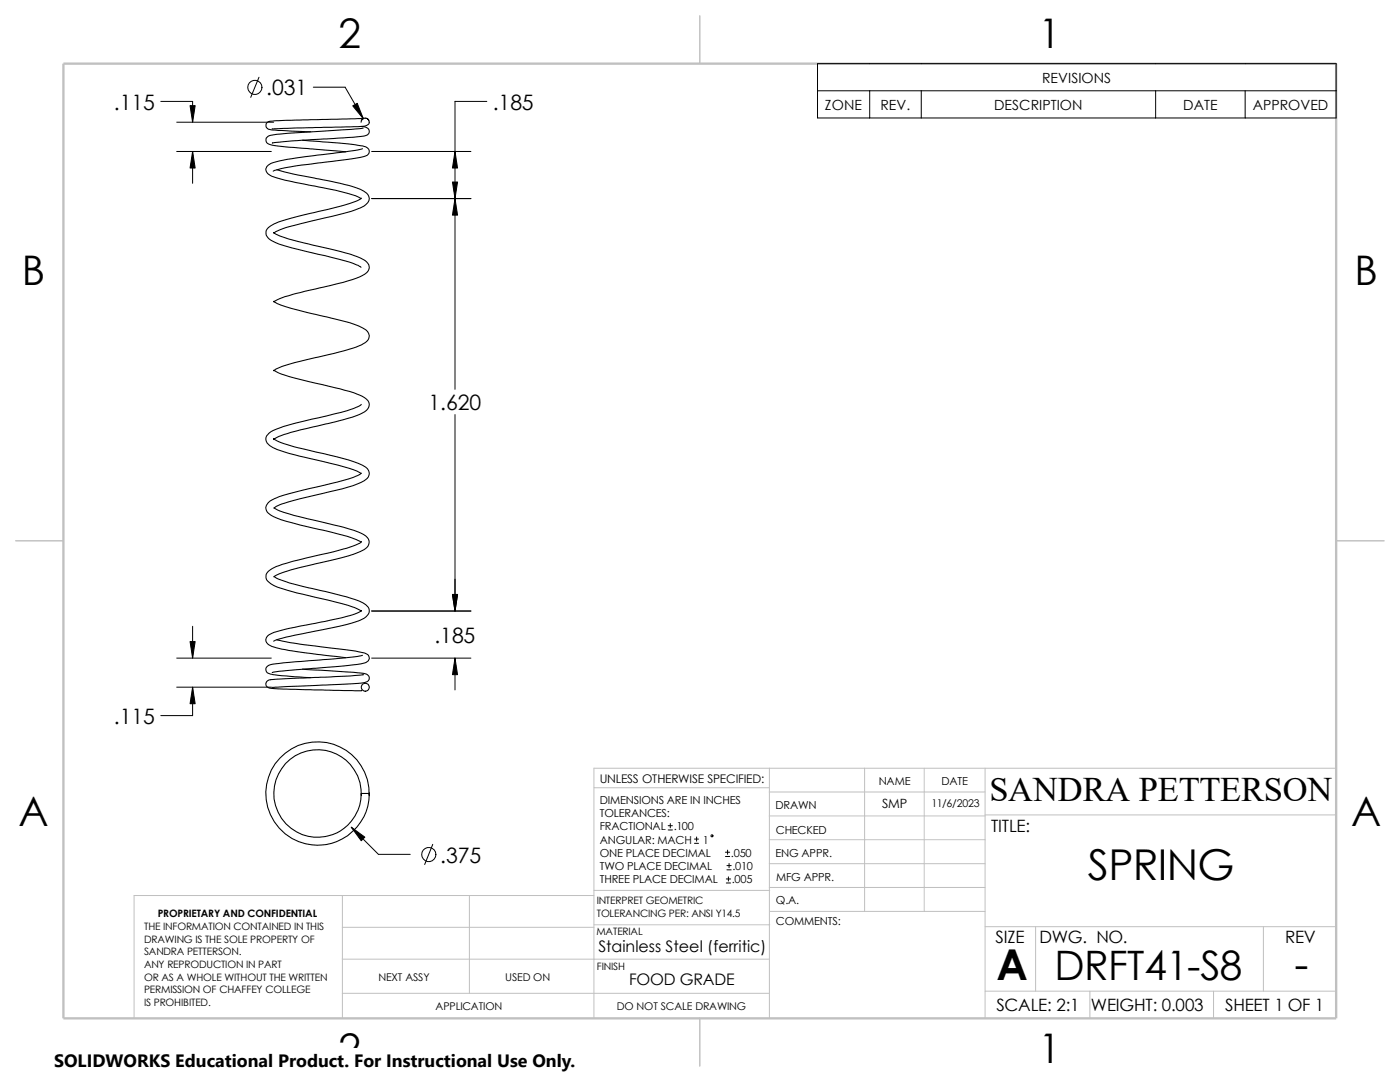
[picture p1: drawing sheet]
<svg xmlns="http://www.w3.org/2000/svg" width="279mm" height="216mm" viewBox="0 0 279 216" stroke-linecap="round" stroke-linejoin="round" font-family="sans-serif">
<g fill="none" stroke="#c0c0c0" stroke-width=".2">
<path d="M118.5 157.2h35M153.5 153.3v49.9M153.5 158h43.1M172.6 153.3v28.6M184.4 153.3v28.6M196.6 153.3v49.9M266.7 153.3h-148.2v49.9M68.3 178.7v24.5M93.7 178.7v19.5M118.5 178.7h-91.7v24.5M118.5 177.7h35.1M153.5 167.6h43.1"/>
<path d="M153.5 162.8h43.1M153.5 172.3h43.1M153.5 177.1h43.1M196.6 162.6h70.1M68.3 198.2h85.2M68.3 191.4h85.2M68.3 185h50.2M118.5 184.5h35.1M153.6 181.9h43M196.6 197.8h70.1M196.6 184.9h70.1M206.7 184.9v12.9"/>
<path d="M217.5 197.8v5.4M242.2 197.8v5.4M252.1 184.9v12.9"/>
</g>
<path d="M139.7 3.1v9.6M3.1 107.9h9.6M266.7 107.9h9.5M139.7 203.2v9.5" fill="none" stroke="#c0c0c0" stroke-width=".21"/>
<path d="M12.7 12.7h254v190.5h-254z" fill="none" stroke="#c0c0c0" stroke-width=".47"/>
<g fill="none" stroke="#000" stroke-width=".21">
<path d="M55.2 33.9l4.3 1a91.7 91.7 0 0 1 12.4 2.9 2.25 2.25 0 0 1 1.8 1.9 2.99 2.99 0 0 1-2.2 2 134.2 134.2 0 0 1-12.4 3.2 11.3 11.3 0 0 0-4.4 1.6v-.1a8.2 8.2 0 0 0 3.6 1.5l7.5 1.8a20.6 20.6 0 0 1 7.4 2.5 1.43 1.43 0 0 1-.4 2.5 35 35 0 0 1-9 2.7l-5.8 1.5a9.5 9.5 0 0 0-3.3 1.3 36 36 0 0 0 9 2.7l.7 .2a38.1 38.1 0 0 1 8 2.3 1.57 1.57 0 0 1 .8 2.7 13.6 13.6 0 0 1-5.5 2.1l-5.9 1.4a23.8 23.8 0 0 0-7.1 2.3 9.1 9.1 0 0 0 3 1.2l5.2 1.4a53.6 53.6 0 0 1 9.4 2.6l.4 .2a1.63 1.63 0 0 1 1 1.7 1.63 1.63 0 0 1-1.4 1.4l-.5 .3a134.6 134.6 0 0 1-13.8 3.6 8.8 8.8 0 0 0-3.4 1.4l.1-.1a15.6 15.6 0 0 0 5.8 2l1.1 .2a64.9 64.9 0 0 1 10.7 3 1.69 1.69 0 0 1 1.2 2.4 7.9 7.9 0 0 1-4 2l-6.6 1.6a30.4 30.4 0 0 0-8 2.4l-.2 .2M60.4 28h.4a94.9 94.9 0 0 1 12.2 1.3 1 1 0 0 1 .7 1.1 1 1 0 0 1-1.1 .8l-6.4 1a69.9 69.9 0 0 0-11.4 1.8l-.3 .2M72.1 24.4l.1-.5 .2-.2 .5-.2 .7 .4 .1 .5a1.42 1.42 0 0 1-1.6 .8l-17.8 .5M72.1 25.2a1.25 1.25 0 0 1 1.6 1.3l-.4 .4a35.2 35.2 0 0 1-7.6 .8h-.6a89.5 89.5 0 0 0-10.7 .9v-.1M72.1 39.5a7.4 7.4 0 0 1-3.4 1.4l-6.6 1.6a48.1 48.1 0 0 0-7.4 2.2 2.36 2.36 0 0 0-1.6 1.6 1.84 1.84 0 0 0 1.3 1.8 48.9 48.9 0 0 0 10.5 2.9 35.1 35.1 0 0 1 6.6 2l.6 .3M72.3 23.7l-18 .5a.95 .95 0 0 0-.9 .3 .95 .95 0 0 0-.2 1l.2 .2a8.1 8.1 0 0 0 3.5 .4l5.1 .2M72.3 29.7a91.9 91.9 0 0 1-11.2 1.5l-2.8 .5a12.4 12.4 0 0 0-4.8 1.3 1.19 1.19 0 0 0-.4 1.2 1.19 1.19 0 0 0 .9 .9 79 79 0 0 0 11.5 2.6 20.7 20.7 0 0 1 6.5 1.9M72.5 25.6l-12.1 .8a37.9 37.9 0 0 0-6.8 .7 .99 .99 0 0 0-.4 1.2 .99 .99 0 0 0 1.1 .7l3.4 .4 11.3 .9M72.1 80.7a12.2 12.2 0 0 1-5.4 1.9l-5.5 1.3a22 22 0 0 0-7.5 2.5 1.43 1.43 0 0 0 .1 2.5 21.4 21.4 0 0 0 6.9 2.3l1.1 .3a47.6 47.6 0 0 1 10 2.8l.3 .2M72.1 94.4a8.6 8.6 0 0 1-3.5 1.4l-3.9 1a49.7 49.7 0 0 0-10.3 2.9 1.67 1.67 0 0 0-1.1 2.3l.7 .7a33.9 33.9 0 0 0 9 2.8l2.2 .5a29 29 0 0 1 6.6 2l.3 .2M54.7 115.1a29.3 29.3 0 0 0 8.3 2.5l1.9 .4a38.4 38.4 0 0 1 7.5 2.3 1.59 1.59 0 0 1 1.2 1.2 1.59 1.59 0 0 1-.5 1.6 12.8 12.8 0 0 1-5.4 1.9l-1.4 .3a110.1 110.1 0 0 0-11.5 2.5l-.2 .1M54.7 101.3l.2 .2a40.7 40.7 0 0 0 9.2 2.6 39 39 0 0 1 8.5 2.6 1.6 1.6 0 0 1 1.1 1.5 1.6 1.6 0 0 1-1.1 1.5 24.7 24.7 0 0 1-7.1 2.2l-5.6 1.3a16.4 16.4 0 0 0-5.2 1.9"/>
<path d="M72.1 108v.1a17.5 17.5 0 0 1-5.6 2l-6 1.4a17.6 17.6 0 0 0-6.9 2.5 1.47 1.47 0 0 0 .4 2.5 23.7 23.7 0 0 0 6.3 2l2.6 .7a45.1 45.1 0 0 1 8.6 2.4l.6 .4v-.2a6.7 6.7 0 0 1-3 1.2l-10.3 2.2a17 17 0 0 0-5.3 1.6 1.14 1.14 0 0 0-.4 1.2 1.14 1.14 0 0 0 .8 .8 41.7 41.7 0 0 0 10.1 1.8l5 .6M55.2 127.7a185.1 185.1 0 0 0 15.8 2.2l.7 .2a2 2 0 0 1 1.9 .9l.1 .4-.2 .5-.5 .3-.9 .3-4.5 .5-11.9 .9-1.3 .3M60.4 133.5l9.4 .6a8.5 8.5 0 0 1 3.6 .6 .92 .92 0 0 1 .1 1.1 .92 .92 0 0 1-1 .4l-18.2 1M72.3 130.8a174.3 174.3 0 0 1-15.6 1.4l-2.4 .3a1.05 1.05 0 0 0-1 .6 1.05 1.05 0 0 0 0 1.1 8.6 8.6 0 0 0 3.8 .7l4.9 .3M72.5 134.6l-2.5 .3-15.8 .7a.88 .88 0 0 0-1.1 .7 .88 .88 0 0 0 .9 1l8.6 .4 9.6 .1M73.7 158.3a10.3 10.3 0 0 1-14.6 9.4 10.3 10.3 0 0 1-2.4-17.2 10.3 10.3 0 0 1 16.6 5.1l.3 1.6 .1 1.5M73.7 158.3h-1.6a8.8 8.8 0 0 1-11.8 8.2 8.7 8.7 0 0 1-1.8-15.4 8.7 8.7 0 0 1 13.6 7.6M73.7 158.2v.1"/>
<circle cx="72.9" cy="137.1" r=".8"/>
</g>
<g fill="none" stroke="#000" stroke-width=".2">
<path d="M51.7 15.4l-1.7 4M62.5 17.4h6.4l3.6 6.3M163.2 12.7h103.5v10.8h-103.5zM163.2 18.1h103.5M173.6 18.1v5.4M183.9 18.1v5.4M230.6 18.1v5.4M248.5 18.1v5.4M32.1 20.2h6.3v4.2M35.3 24.4h19.3M35.3 30.2h18.8M38.4 30.2v6.4"/>
<path d="M74.2 30.2h19.8M74.2 39.6h19.8M97.2 20.2h-6.4v57.5M90.8 82.7v39.2M35.3 131.3h18.8M35.3 137.1h18.9M38.4 125v6.3M38.4 137.1v5.7h-6.3M74.2 121.9h19.8M74.2 131.3h19.8M90.8 131.3v6.4M70.1 165.1l5.4 5.4h6.4"/>
<path d="M86.4 168.5l-1.6 4M133.3 165.6h.9M133.3 164.8h.9M133.8 164.3v.9M138.6 168.3h.8M138.6 167.4h.8M139 167v.9M144.8 170.9h.8M144.8 170.1h.8M144.9 176.2h.9M144.9 175.4h.9M145.1 173.6h.8"/>
<path d="M145.1 172.7h.8M145.2 169.6v.9M145.4 175v.8M145.5 172.3v.8"/>
<circle cx="50.9" cy="17.4" r="1.41"/>
<circle cx="85.6" cy="170.5" r="1.41"/>
<circle cx="142.1" cy="166.8" r=".2"/>
</g>
<path d="M38.4 30.2l.5 3.3h-1zM37.9 21.1h1l-.5 3.3zM70.4 21.1l.9-.5 1.2 3.1zM90.8 39.6l.5 3.3h-1zM90.3 36.3h1l-.5 3.3zM90.8 30.2l.5 3.3h-1zM38.4 137.1l.5 3.3h-1zM37.9 128h1l-.5 3.3zM90.3 118.6h1l-.5 3.3zM90.8 131.3l.5 3.3h-1zM70.1 165.1l2.7 1.9-.7 .8z" fill="#000" stroke="#000" stroke-width=".2"/>
<path d="M10.8 209.2h104.1v6.7h-104.1z" fill="#fff"/>
<g font-size="8.5">
<text x="217.1" y="175.5">SPRING</text>
<text x="198.8" y="195.5">A</text>
<text x="258.4" y="195.3">-</text>
</g>
<g font-size="8.1">
<text x="67.6" y="9.7">2</text>
<text x="207.2" y="9.7">1</text>
<text x="4.4" y="56.9">B</text>
<text x="270.3" y="56.9">B</text>
<text x="3.7" y="164.9">A</text>
<text x="269.7" y="164.9">A</text>
<text x="210.4" y="195.5">DRFT41-S8</text>
<text x="67.6" y="212.1">2</text>
<text x="207.2" y="212.1">1</text>
</g>
<text font-size="6.9" x="197.5" y="159.8">SANDRA PETTERSON</text>
<g font-size="4.2">
<text x="22.7" y="21.9">.115</text>
<text x="53.1" y="19">.031</text>
<text x="98.3" y="21.9">.185</text>
<text x="85.5" y="81.9">1.620</text>
<text x="86.7" y="128.3">.185</text>
<text x="22.7" y="144.5">.115</text>
<text x="87.8" y="172.1">.375</text>
</g>
<text font-size="3.6" x="10.8" y="213">SOLIDWORKS Educational Product. For Instructional Use Only.</text>
<g font-size="3.4">
<text x="197.8" y="166">TITLE:</text>
<text x="198.7" y="188.1">SIZE</text>
<text x="207.5" y="188.1">DWG. NO.</text>
<text x="256.5" y="188.2">REV</text>
<text x="198.8" y="201.7">SCALE: 2:1</text>
<text x="217.7" y="201.8">WEIGHT: 0.003</text>
<text x="244.5" y="201.7">SHEET 1 OF 1</text>
</g>
<g font-size="3.2">
<text x="119.4" y="189.9">Stainless Steel (ferritic)</text>
<text x="125.6" y="196.6">FOOD GRADE</text>
</g>
<g font-size="2.8">
<text x="208" y="16.5">REVISIONS</text>
<text x="164.6" y="21.9">ZONE</text>
<text x="175.7" y="21.9">REV.</text>
<text x="198.4" y="21.9">DESCRIPTION</text>
<text x="236.1" y="21.9">DATE</text>
<text x="250" y="21.9">APPROVED</text>
</g>
<text font-size="2.5" x="176.1" y="161.3">SMP</text>
<text font-size="2.4" x="119.7" y="156.2">UNLESS OTHERWISE SPECIFIED:</text>
<g font-size="2.2">
<text x="119.7" y="160.4">DIMENSIONS ARE IN INCHES</text>
<text x="154.8" y="161.5">DRAWN</text>
<text x="175.4" y="156.7">NAME</text>
<text x="187.9" y="156.7">DATE</text>
<text x="119.7" y="163">TOLERANCES:</text>
<text x="119.7" y="165.7">FRACTIONAL</text>
<text x="134.5" y="165.7">.100</text>
<text x="154.8" y="166.3">CHECKED</text>
<text x="119.7" y="173.6">TWO PLACE DECIMAL</text>
<text x="119.7" y="168.3">ANGULAR: MACH</text>
<text x="119.7" y="170.9">ONE PLACE DECIMAL</text>
<text x="140.3" y="168.3">1</text>
<text x="145.9" y="170.9">.050</text>
<text x="146.2" y="173.6">.010</text>
<text x="154.8" y="171">ENG APPR.</text>
<text x="119.7" y="176.3">THREE PLACE DECIMAL</text>
<text x="146" y="176.3">.005</text>
<text x="154.9" y="175.7">MFG APPR.</text>
<text x="154.9" y="184.7">COMMENTS:</text>
<text x="154.9" y="180.5">Q.A.</text>
</g>
<g font-size="2.1">
<text x="185.9" y="161">11/6/2023</text>
<text x="75.5" y="195.7">NEXT ASSY</text>
<text x="100.8" y="195.7">USED ON</text>
<text x="86.9" y="201.5">APPLICATION</text>
<text x="123.1" y="201.6">DO NOT SCALE DRAWING</text>
</g>
<g font-size="2">
<text x="28.7" y="185.6">THE INFORMATION CONTAINED IN THIS</text>
<text x="31.5" y="183">PROPRIETARY AND CONFIDENTIAL</text>
<text x="119.1" y="182.9">TOLERANCING PER: ANSI Y14.5</text>
<text x="119.1" y="180.4">INTERPRET GEOMETRIC</text>
<text x="28.7" y="188.1">DRAWING IS THE SOLE PROPERTY OF</text>
<text x="28.7" y="190.6">SANDRA PETTERSON.</text>
<text x="119" y="186.6">MATERIAL</text>
<text x="28.7" y="193.2">ANY REPRODUCTION IN PART</text>
<text x="28.7" y="195.7">OR AS A WHOLE WITHOUT THE WRITTEN</text>
<text x="119.1" y="193.5">FINISH</text>
<text x="28.7" y="200.7">IS PROHIBITED.</text>
<text x="28.7" y="198.2">PERMISSION OF CHAFFEY COLLEGE</text>
</g>
</svg>
